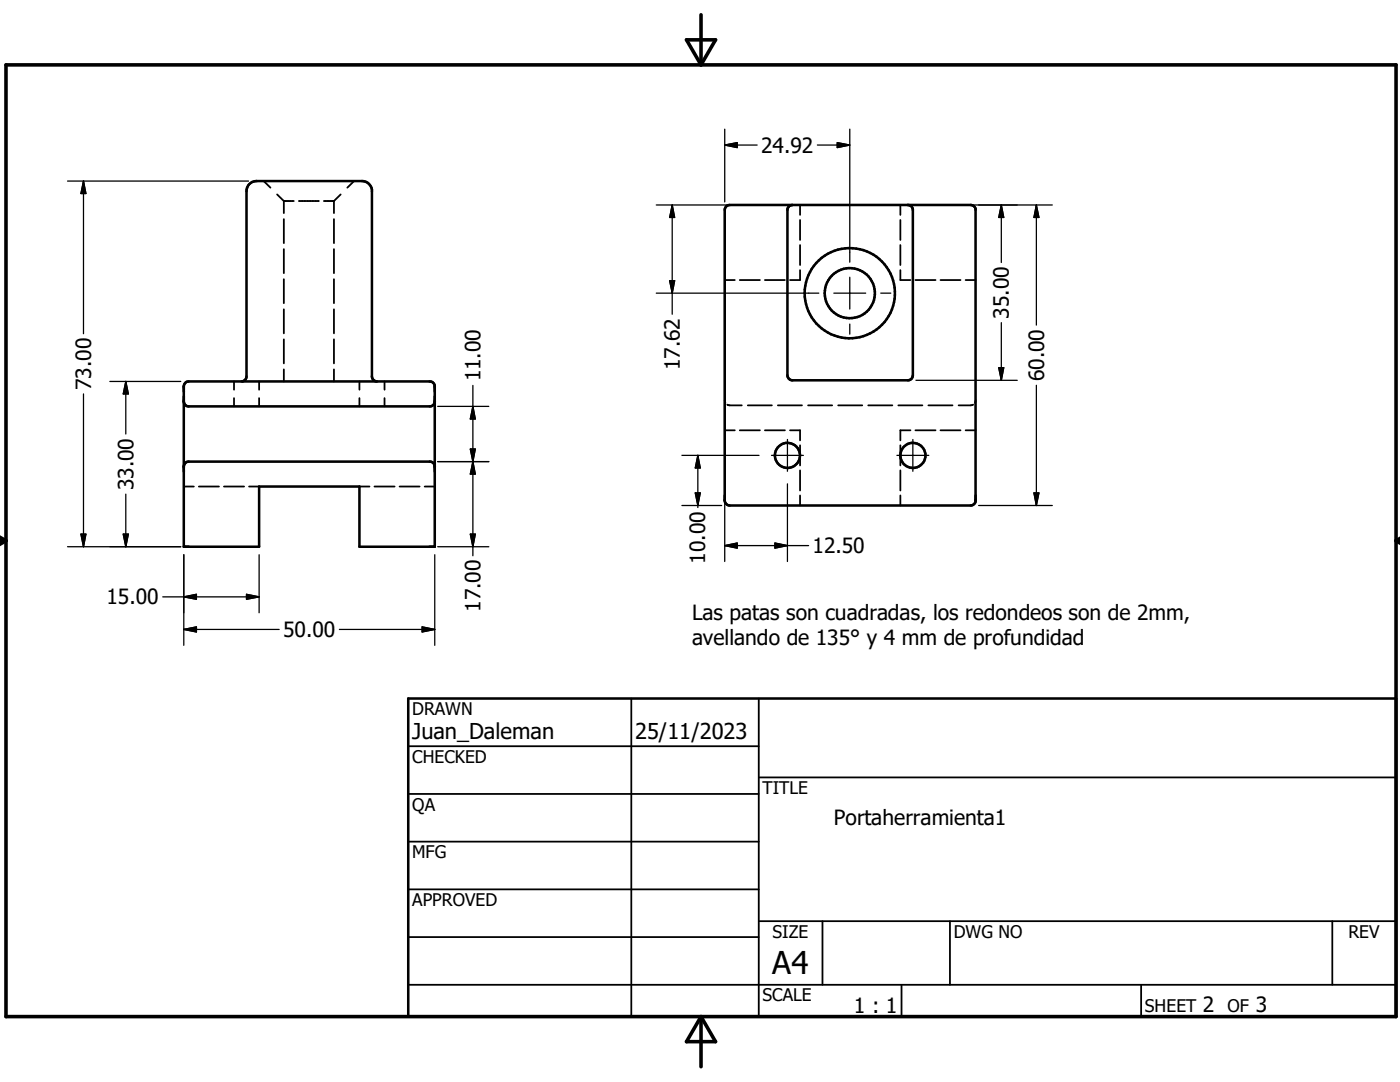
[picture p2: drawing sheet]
<svg xmlns="http://www.w3.org/2000/svg" width="279mm" height="216mm" viewBox="0 0 279 216" stroke-linecap="round" stroke-linejoin="round" font-family="sans-serif">
<g fill="none" stroke="#000" stroke-width=".51">
<path d="M145 41.1l.6-.2h48.1l.8 .4 .2 .4v58.4l-.4 .5-.6 .3h-48.1l-.4-.1-.3-.3-.3-.6v-58zM158.1 40.9l-.6 .2-.4 .8v33l.3 .6 .3 .3 .4 .1h23.1l.8-.4 .2-.6v-33l-.4-.8-.6-.2M36.9 76.5l.3-.3 .5-.1h48l.7 .2 .4 .8v32h-15.1v-12h-20v12h-15v-32zM48.2 76.1l.8-.4 .2-.6v-37a1.99 1.99 0 0 1 2-2h21a2.02 2.02 0 0 1 2 1.7v37.3l.3 .6 .7 .4M36.7 93.1l.4-.8 .6-.2h48l.7 .2 .4 .8M36.7 80.1l.2 .6 .3 .3 .5 .1h48l.7-.2 .4-.8M81.5 139.4h197.1v63.5h-197.1z"/>
<circle cx="169.6" cy="58.5" r="9"/>
<circle cx="169.6" cy="58.5" r="5"/>
<circle cx="157.2" cy="90.9" r="2.5"/>
<circle cx="182.2" cy="90.9" r="2.51"/>
</g>
<g fill="none" stroke="#000" stroke-width=".36">
<path d="M52.6 36.1l1.4 1.3M55.3 38.8l1.3 1.3M68 38.8l-1.4 1.3M70.7 36.1l-1.4 1.3M56.6 40.1h2M56.6 40.1v2.4M56.6 43.7v4.8M56.6 49.7v4.8M56.6 55.7v4.8M59.7 40.1h3.9M64.6 40.1h2M66.6 40.1v2.4"/>
<path d="M66.6 43.7v4.8M66.6 49.7v4.8M66.6 55.7v4.8M144.6 55.9h2M147.6 55.9h4.1M152.6 55.9h4M159.7 53.9v2h-2M159.7 40.9v2M159.7 43.9v4M159.7 48.9v4M179.7 40.9v2M179.7 43.9v4"/>
<path d="M179.7 48.9v4M179.7 53.9v2h2M182.7 55.9h4M187.7 55.9h4M192.7 55.9h2M46.7 76.1v1.7M46.7 79.4v1.7M51.7 76.1v1.7M51.7 79.4v1.7M56.6 61.7v4.8M56.6 67.7v4.8M56.6 73.7v2.4"/>
<path d="M66.6 61.7v4.8M66.6 67.7v4.8M66.6 73.7v2.4M71.7 76.1v1.7M71.7 79.4v1.7M76.7 76.1v1.7M76.7 79.4v1.7M144.6 79.9l.2 .5M194.7 79.9l-.1 .5M36.7 97.1h2M39.7 97.1h4M44.7 97.1h4"/>
<path d="M49.7 97.1h2M71.7 97.1h2M74.7 97.1h4.1M79.7 97.1h4M84.8 97.1h2M144.6 85.9h2M145.1 80.7l.5 .2h2.4M147.6 85.9h4.1M149.2 80.9h4.8M152.6 85.9h4M155.2 80.9h4.8M157.7 85.9h2v2"/>
<path d="M159.7 88.9v4M159.7 93.9v4M159.7 98.9v2M161.3 80.9h4.8M167.3 80.9h4.8M173.3 80.9h4.8M179.3 80.9h4.8M179.7 88.9v4M179.7 93.9v4M179.7 98.9v2M181.7 85.9h-2v2M182.7 85.9h4"/>
<path d="M185.3 80.9h4.8M187.7 85.9h4M192.7 85.9h2M194.2 80.7l-.5 .2h-2.4M126 139.4v63.5M151.4 139.4v63.5M81.5 148.9h69.9M81.5 158.4h69.9M151.4 155.1h127.2M81.5 167.9h69.9M81.5 177.5h69.9M81.5 187h69.9"/>
<path d="M81.5 196.5h197.1M151.4 183.8h127.2M164.1 183.8v12.7M179.9 196.5v6.4M189.6 183.8v12.7M227.7 196.5v6.4M265.9 183.8v12.7"/>
</g>
<path d="M1.2 12.9h277.4v190h-277.4zM137 7.9h5.8l-2.9 5zM139.9 2.9v10M-.1 107.9h1.3M-.1 107.2l1.3 .7M1.2 107.9l-1.2 .7M278.6 107.9h.8M278.6 107.9l.8 .5M279.4 107.4l-.8 .5M139.9 202.9v10M139.9 202.9l2.9 5h-5.8z" fill="none" stroke="#000" stroke-width=".71"/>
<g fill="none" stroke="#000" stroke-width=".25">
<path d="M13.5 36.1h36.1M16.7 36.1v30.5M16.7 36.1l.4 2.5h-.9zM144.6 28.9h6.5M144.6 28.9l2.5-.4v1zM144.6 25.8v14.5M163.1 28.9h6.5M167.1 28.5l2.5 .4-2.5 .6zM169.6 25.8v26.5M131 40.9h25.5M131 58.5h32.4M133.6 56h1l-.4 2.5z"/>
<path d="M134.2 40.9l.4 2.5h-1zM134.2 40.9v21.8M166.4 58.5h6.4M169.6 55.3v6.4M175.8 58.5h2M182.8 40.9h27.2M199.8 40.9l.5 2.5h-1zM199.8 40.9v11.5M206.8 40.9v24M206.8 40.9l.5 2.5h-1zM16.7 78.6v30.5M21.9 76.1h14.2"/>
<path d="M25.1 76.1v10.5M25.1 76.1l.5 2.5h-1zM94.4 76.9v34M169.6 64.7v2M182.8 75.9h20.2M199.3 73.4h1l-.5 2.5zM199.8 64.4v11.5M206.8 76.9v24M25.1 98.6v10.5M87.4 81.1h10.2M87.4 92.1h10.2M93.9 89.6h1l-.5 2.5z"/>
<path d="M94.4 81.1l.5 2.5h-1zM94.4 92.1l.5 2.5h-1zM136.1 90.9h15.4M138.8 98.4h1l-.5 2.5zM139.3 90.9v10.4M139.3 90.9l.5 2.5h-1zM154 90.9h6.3M157.1 87.7v6.3M157.1 96.6v15.4M179 90.9h6.4M182.2 87.7v6.3M206.3 98.4h1l-.5 2.5z"/>
<path d="M13.5 109.1h22.6M16.2 106.6h.9l-.4 2.5zM24.6 106.6h1l-.5 2.5zM32.5 119.1h19.2M36.7 119.1l2.5-.5v1zM36.7 110.7v18.1M49.2 118.6l2.5 .5-2.5 .5zM51.7 110.7v11.6M86.8 110.7v18.1M87.4 109.1h10.2M93.9 106.6h1l-.5 2.5zM136.1 100.9h7.9"/>
<path d="M144.6 108.9l2.5-.5v1zM144.6 100.5v11.5M144.6 108.9h16.8M154.7 108.4l2.4 .5-2.4 .5zM195.3 100.9h14.7M36.7 125.6l2.5-.5v1zM36.7 125.6h19M67.7 125.6h19.1M84.2 125.1l2.6 .5-2.6 .5z"/>
</g>
<g fill="#000" stroke="#000" stroke-width=".25">
<path d="M16.7 36.1l.4 2.5h-.9zM144.6 28.9l2.5-.4v1zM167.1 28.5l2.5 .4-2.5 .6zM133.6 56h1l-.4 2.5zM134.2 40.9l.4 2.5h-1zM199.8 40.9l.5 2.5h-1zM206.8 40.9l.5 2.5h-1zM25.1 76.1l.5 2.5h-1zM199.3 73.4h1l-.5 2.5zM93.9 89.6h1l-.5 2.5zM94.4 81.1l.5 2.5h-1zM94.4 92.1l.5 2.5h-1z"/>
<path d="M138.8 98.4h1l-.5 2.5zM139.3 90.9l.5 2.5h-1zM206.3 98.4h1l-.5 2.5zM16.2 106.6h.9l-.4 2.5zM24.6 106.6h1l-.5 2.5zM36.7 119.1l2.5-.5v1zM49.2 118.6l2.5 .5-2.5 .5zM93.9 106.6h1l-.5 2.5zM144.6 108.9l2.5-.5v1zM154.7 108.4l2.4 .5-2.4 .5zM36.7 125.6l2.5-.5v1zM84.2 125.1l2.6 .5-2.6 .5z"/>
</g>
<text font-size="6.3" x="154.1" y="194.4">A4</text>
<g font-size="4.4">
<text x="82.3" y="147.5">Juan_Daleman</text>
<text x="126.7" y="147.4">25/11/2023</text>
</g>
<g font-size="4.2">
<text x="151.9" y="30.5">24.92</text>
<text x="201.3" y="63.6" transform="rotate(-90 201.3 63.6)">35.00</text>
<text x="18.2" y="77.8" transform="rotate(-90 18.2 77.8)">73.00</text>
<text x="95.9" y="76.1" transform="rotate(-90 95.9 76.1)">11.00</text>
<text x="135.7" y="73.9" transform="rotate(-90 135.7 73.9)">17.62</text>
<text x="208.4" y="76.1" transform="rotate(-90 208.4 76.1)">60.00</text>
<text x="26.7" y="97.8" transform="rotate(-90 26.7 97.8)">33.00</text>
<text x="140.8" y="112.5" transform="rotate(-90 140.8 112.5)">10.00</text>
<text x="162.2" y="110.4">12.50</text>
<text x="21.3" y="120.6">15.00</text>
<text x="95.9" y="122.1" transform="rotate(-90 95.9 122.1)">17.00</text>
<text x="138.1" y="123.7">Las patas son cuadradas, los redondeos son de 2mm,</text>
<text x="56.5" y="127.1">50.00</text>
<text x="138.1" y="128.7">avellando de 135° y 4 mm de profundidad</text>
<text x="166.4" y="164.6">Portaherramienta1</text>
<text x="170.4" y="202.1">1 : 1</text>
<text x="240.1" y="202">2</text>
<text x="250.6" y="202">3</text>
</g>
<g font-size="3.5">
<text x="82.3" y="142.7">DRAWN</text>
<text x="82.3" y="152.2">CHECKED</text>
<text x="82.3" y="161.8">QA</text>
<text x="152.1" y="158.4">TITLE</text>
<text x="82.3" y="171.3">MFG</text>
<text x="82.3" y="180.8">APPROVED</text>
<text x="154.2" y="187.2">SIZE</text>
<text x="190.3" y="187.2">DWG NO</text>
<text x="269.1" y="187.1">REV</text>
<text x="152.1" y="199.8">SCALE</text>
<text x="228.5" y="202">SHEET</text>
<text x="245" y="202">OF</text>
</g>
</svg>
